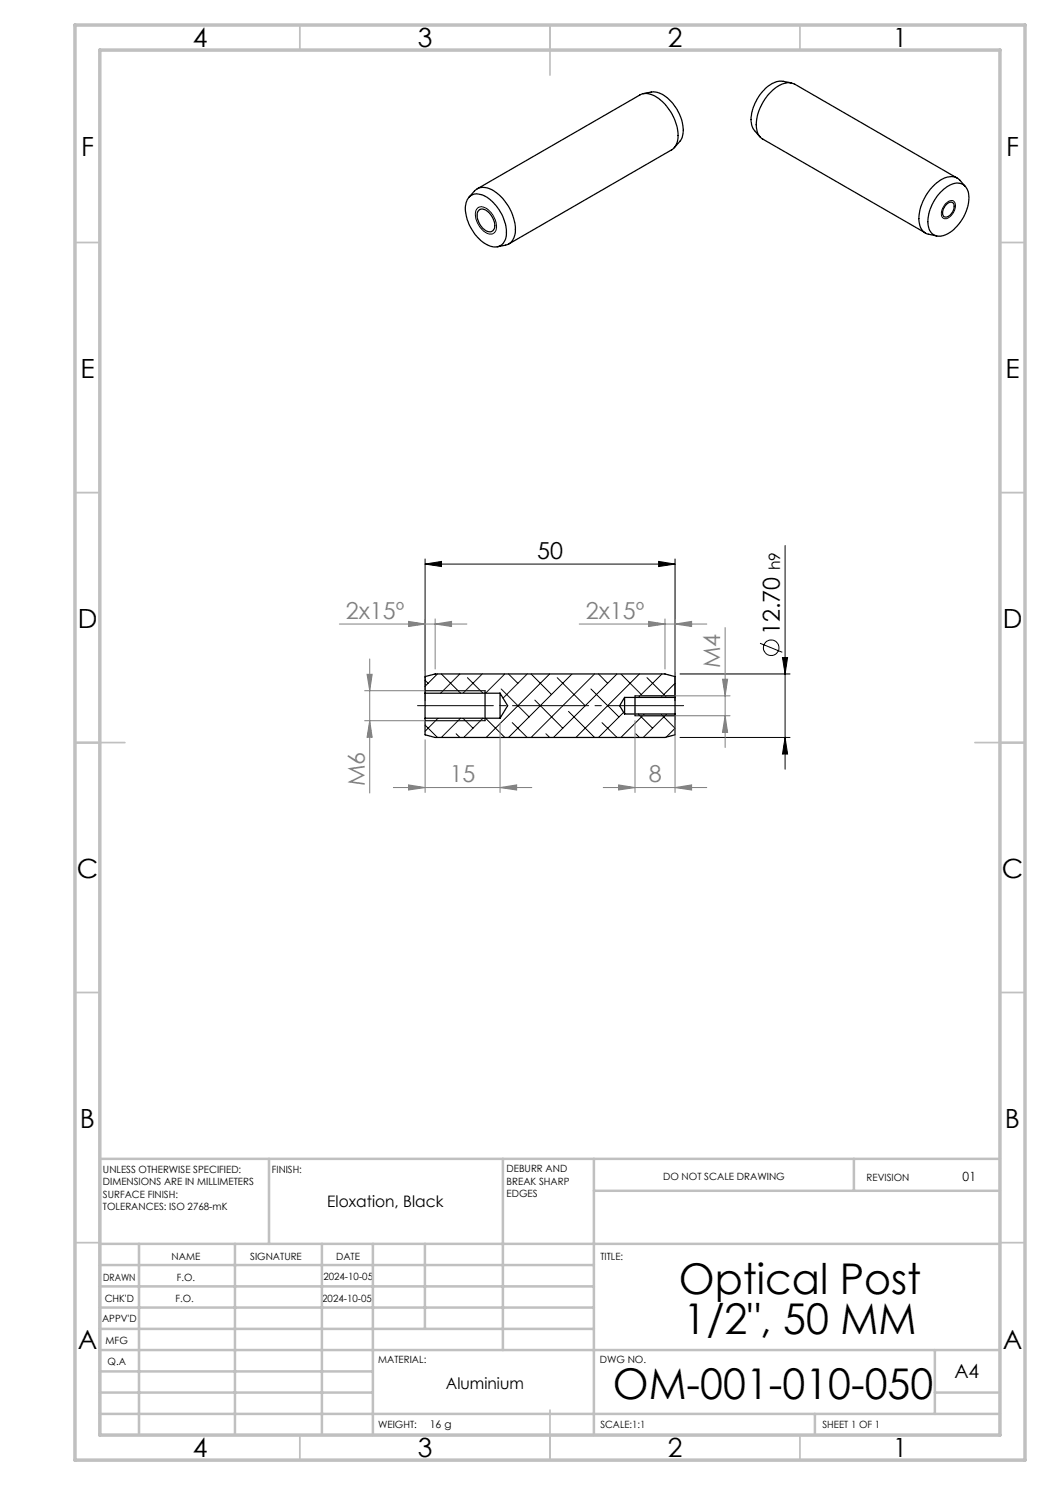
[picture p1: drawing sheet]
<svg xmlns="http://www.w3.org/2000/svg" width="210mm" height="297mm" viewBox="0 0 210 297" stroke-linecap="round" stroke-linejoin="round" font-family="sans-serif">
<g fill="none" stroke="#000" stroke-width=".2">
<path d="M95.5 41.6a1.9 1.9 0 0 1 2.5 .7 3.6 3.6 0 0 1 1 4.2 1.61 1.61 0 0 1-2.3-.3 4 4 0 0 1-1.4-4.4zM189.1 40.7l.2-.1a.96 .96 0 0 1 1-.5 .96 .96 0 0 1 .8 .8 2.67 2.67 0 0 1-2.1 2.8 1.24 1.24 0 0 1-.5-1.9zM85 112.8l3.3-.5v1zM85 111.8v28.4M85 112.8h50M131.7 112.3l3.3 .5-3.3 .5zM135 111.8v28.4M157 109.1v44.7M85 136.1l.6 .6M85 138.1h12M87.5 134.8l-2.5 2.5M88.3 134.8l3.8 3.8"/>
<path d="M92 134.8l-3.9 3.8M93.5 135.5l3.1 3.1M96.4 134.8l-3.8 3.8M100.2 137.8l5.6 5.6M101 134.8l-3.9 3.8M101.7 134.8l1.9 1.9M105.4 134.8l-4.8 4.8M106.2 134.8l4.1 4.1M109.9 134.8l-12.7 12.7M111.4 135.5l5.7 5.6M114.4 134.8l-12.7 12.7M118.2 137.8l5.6 5.6"/>
<path d="M118.9 134.8l-12.7 12.7M119.7 134.8l1.8 1.9M123.4 134.8l-12.7 12.7M124.2 134.8l4.1 4.1M127 139.2h8M127.9 134.8l-12.7 12.7M129.4 135.5l3.9 4M132.4 134.8l-4.7 4.7M135 136.7l-2.8 2.8M136 134.8h22M152 128.7l4.5 1.8M156.5 131.5h1l-.5 3.3z"/>
<path d="M85 145l2.5 2.5M85 144.1h12M87.6 143.6l-2.6 2.7M91.2 146.8l.8 .7M92.1 143.6l-3.8 3.9M92.6 143.6l2 2.1M96.6 143.6l-3.9 3.9M97.1 143.6l3.9 3.9M102.4 144.5l3 3M107 140l5.6 5.7M109.2 146.8l.7 .7M113.7 142.3l5.2 5.2"/>
<path d="M120.4 144.5l3 3M124.7 142.5l-5 5M127 143.2h8M127.1 146.8l.8 .7M127.7 142.8l2.8 2.9M128.9 142.8l-4.7 4.7M132.2 142.8l2.8 2.9-1.8 1.8M133.3 142.8l-4.6 4.7M136 147.5h22M157 147.5l.5 3.3h-1z"/>
<circle cx="154.2" cy="129.5" r="1.55"/>
</g>
<g fill="none" stroke="#000" stroke-width=".25">
<path d="M128.6 18.7l1.6-.3a5 5 0 0 1 4.5 2.4 7.5 7.5 0 0 1 1.6 6.9l-1.5 1.9M158.3 16.6l-1.7-.3a5 5 0 0 0-4.4 2.4 7.8 7.8 0 0 0-1.8 6.6l.3 .5 1.3 1.6M93.8 39.5a2.53 2.53 0 0 1 3.3-.2 8.5 8.5 0 0 1 4 8.5 2.35 2.35 0 0 1-3.7 1.2 8.7 8.7 0 0 1-4.2-8.2l.3-.9zM93.8 39.5l1.1-1.3a2.91 2.91 0 0 1 3.9 0 9.5 9.5 0 0 1 4.2 8.8 2.42 2.42 0 0 1-1.9 2l-1.6 .4M95.4 37.8l32.6-18.8a3.6 3.6 0 0 1 4 1 9.2 9.2 0 0 1 3.4 8.5l-.4 .8-.6 .6-32.6 18.9M188.2 38.4a4.4 4.4 0 0 1 4-1.7 2.92 2.92 0 0 1 1.5 3.4 8.5 8.5 0 0 1-5.2 7.1 2.3 2.3 0 0 1-2.9-2.5 9 9 0 0 1 2.6-6.3zM191.5 35.6l-32.6-18.8a4 4 0 0 0-4.4 1.3 9.3 9.3 0 0 0-3.1 7.9 2.56 2.56 0 0 0 1.2 1.8l32.5 18.8M193.1 37.3l-1.1-1.2a2.95 2.95 0 0 0-4 0 9.7 9.7 0 0 0-4.2 8.3 2.59 2.59 0 0 0 1.9 2.4l1.7 .4M95.8 42a1.86 1.86 0 0 1 2.4 1 2.44 2.44 0 0 1 .3 3.2 1.88 1.88 0 0 1-2.3-1 2.56 2.56 0 0 1-.4-3.2zM189.4 40.8a.83 .83 0 0 1 1.2-.3 .83 .83 0 0 1 .2 1.2 1.76 1.76 0 0 1-2 1.7 1.88 1.88 0 0 1 .6-2.6zM85 138.6v5M85 138.6v-3.3l2-.5h46l2 .5v4.2"/>
<path d="M85 138.6h15M97 138.1v6M100 138.6v5M100 138.6l1.5 2.5-1.5 2.5M124.9 139.5v3.3M124.9 139.5l-1 1.6 1 1.7M124.9 139.5h10.1M127 139.2v4M135 139.5v3.3M85 143.6h15M124.9 142.8h10.1M135 142.8v4.2l-2 .5h-46l-2-.5v-3.4"/>
</g>
<g fill="none" stroke="#808080" stroke-width=".2">
<path d="M67.9 124.8h25.5M72.9 138.1h23.1M73.4 134.9h1l-.5 3.2zM73.9 131.8v26.8M81.7 124.3l3.3 .5-3.3 .5zM85 123.8v10.5M87 124.8l3.3-.5v1zM87 123.8v10M115.9 124.8h25.5M128 139.2h18M129.7 124.3l3.3 .5-3.3 .5zM133 123.8v10"/>
<path d="M135 124.8l3.3-.5v1zM135 123.8v10.5M144.5 135.9h1l-.5 3.3zM145 125.5v24M72.9 144.1h23.1M73.9 144.1l.5 3.4h-1zM78.7 157.5h27.7M81.7 157l3.3 .5-3.3 .5zM85 148v10.5M100 157.5l3.3-.5v1zM100 144.6v13.9M120.7 157.5h20.7"/>
<path d="M123.7 157l3.3 .5-3.3 .5zM127 144.1v14.4M128 143.2h18M135 157.5l3.3-.5v1zM135 144.1v14.4M145 143.2l.5 3.3h-1z"/>
</g>
<path d="M136.7 141.1h-53.2" fill="none" stroke="#000" stroke-width=".2" stroke-dasharray="15.2 1.3 1.3 1.3" stroke-dashoffset=".1"/>
<g fill="none" stroke="#c0c0c0" stroke-width=".35">
<path d="M60 5v5M110 5v10M160 5v5M15 48.5h5M200 48.5h5M15 98.5h5M200 98.5h5M15 148.5h10M195 148.5h10M15 198.5h5M200 198.5h5M15 248.5h5"/>
<path d="M200 248.5h5M60 287v5M110 282v10M160 287v5"/>
</g>
<g fill="none" stroke="#c0c0c0" stroke-width=".5">
<path d="M53.8 231.8v17M100.6 231.8v38.2M118.8 231.8v55.2M118.8 238.2h81.2M170.8 231.8v6.4M200 231.8h-180v55.2M20 248.8h180M20 257.3h98.8M20 253h98.8M27.8 248.8v38.2M47 248.8v38.2M64.4 248.8v38.2"/>
<path d="M74.6 248.8v38.2M85 248.8v17M20 265.8h98.8M20 261.5h98.8M20 278.5h54.6M20 274.3h54.6M20 270h180M187 278.5h13M187 270v12.8M20 282.8h180M163 282.8v4.2"/>
</g>
<path d="M15 5h190v287h-190zM20 10h180v277h-180z" fill="none" stroke="#c0c0c0" stroke-width=".7"/>
<g fill="#000">
<path d="M131.7 112.3l3.3 .5-3.3 .5zM85 112.8l3.3-.5v1z"/>
<path d="M157 147.5l.5 3.3h-1zM156.5 131.5h1l-.5 3.3z"/>
</g>
<g fill="#808080">
<path d="M135 157.5l3.3-.5v1zM123.7 157l3.3 .5-3.3 .5z"/>
<path d="M81.7 124.3l3.3 .5-3.3 .5zM87 124.8l3.3-.5v1z"/>
<path d="M81.7 157l3.3 .5-3.3 .5zM100 157.5l3.3-.5v1z"/>
<path d="M135 124.8l3.3-.5v1zM129.7 124.3l3.3 .5-3.3 .5z"/>
<path d="M73.9 144.1l.5 3.4h-1zM73.4 134.9h1l-.5 3.2z"/>
<path d="M144.5 135.9h1l-.5 3.3zM145 143.2l.5 3.3h-1z"/>
</g>
<g font-size="8.5">
<text x="135.8" y="258.8">Optical Post</text>
<text x="136.7" y="266.9">1/2&quot;, 50 MM</text>
<text x="122.6" y="279.7">OM-001-010-050</text>
</g>
<g font-size="5.3">
<text x="38.5" y="9.5">4</text>
<text x="83.5" y="9.5">3</text>
<text x="133.6" y="9.5">2</text>
<text x="178.6" y="9.5">1</text>
<text x="16.2" y="31.3">F</text>
<text x="201.2" y="31.3">F</text>
<text x="16.1" y="75.5">E</text>
<text x="201.1" y="75.5">E</text>
<text x="15.5" y="125.5">D</text>
<text x="200.5" y="125.5">D</text>
<text x="15.4" y="175.5">C</text>
<text x="200.4" y="175.5">C</text>
<text x="16" y="225.5">B</text>
<text x="201" y="225.5">B</text>
<text x="15.5" y="269.8">A</text>
<text x="200.5" y="269.8">A</text>
<text x="38.5" y="291.5">4</text>
<text x="83.5" y="291.5">3</text>
<text x="133.6" y="291.5">2</text>
<text x="178.6" y="291.5">1</text>
</g>
<g font-size="4.7">
<text x="107.4" y="111.8">50</text>
<text x="156" y="127" transform="rotate(-90 156 127)">12.70</text>
</g>
<g font-size="4.7" fill="#808080">
<text x="69.2" y="123.8">2x15º</text>
<text x="117.2" y="123.8">2x15º</text>
<text x="144" y="133.7" transform="rotate(-90 144 133.7)">M4</text>
<text x="72.9" y="157.3" transform="rotate(-90 72.9 157.3)">M6</text>
<text x="89.9" y="156.5">15</text>
<text x="129.7" y="156.5">8</text>
</g>
<text font-size="3.9" x="190.9" y="275.5">A4</text>
<g font-size="3.2">
<text x="65.5" y="241.4">Eloxation, Black</text>
<text x="89.2" y="277.9">Aluminium</text>
</g>
<text font-size="3.1" x="156" y="114" transform="rotate(-90 156 114)">h9</text>
<text font-size="2.5" x="192.5" y="236.1">01</text>
<text font-size="2.1" x="85.9" y="285.6">16 g</text>
<g font-size="2">
<text x="20.6" y="234.6">UNLESS OTHERWISE SPECIFIED:</text>
<text x="20.6" y="237.1">DIMENSIONS ARE IN MILLIMETERS</text>
<text x="20.6" y="239.6">SURFACE FINISH:</text>
<text x="54.4" y="234.6">FINISH:</text>
<text x="101.3" y="234.5">DEBURR AND</text>
<text x="101.3" y="237">BREAK SHARP</text>
<text x="101.3" y="239.5">EDGES</text>
<text x="132.6" y="236">DO NOT SCALE DRAWING</text>
<text x="173.3" y="236.2">REVISION</text>
<text x="20.6" y="242.1">TOLERANCES: ISO 2768-mK</text>
<text x="34.3" y="252">NAME</text>
<text x="50" y="251.9">SIGNATURE</text>
<text x="67.2" y="251.9">DATE</text>
<text x="120.1" y="251.9">TITLE:</text>
<text x="20.6" y="256.1">DRAWN</text>
<text x="35.3" y="256.1">F.O.</text>
<text x="64.7" y="255.9">2024-10-05</text>
<text x="20.9" y="260.3">CHK'D</text>
<text x="35.1" y="260.3">F.O.</text>
<text x="64.4" y="260.3">2024-10-05</text>
<text x="20.4" y="264.4">APPV'D</text>
<text x="21.1" y="268.8">MFG</text>
<text x="21.5" y="273">Q.A</text>
<text x="75.6" y="272.5">MATERIAL:</text>
<text x="120" y="272.5">DWG NO.</text>
<text x="75.6" y="285.5">WEIGHT:</text>
<text x="120.1" y="285.6">SCALE:1:1</text>
<text x="164.5" y="285.6">SHEET 1 OF 1</text>
</g>
</svg>
